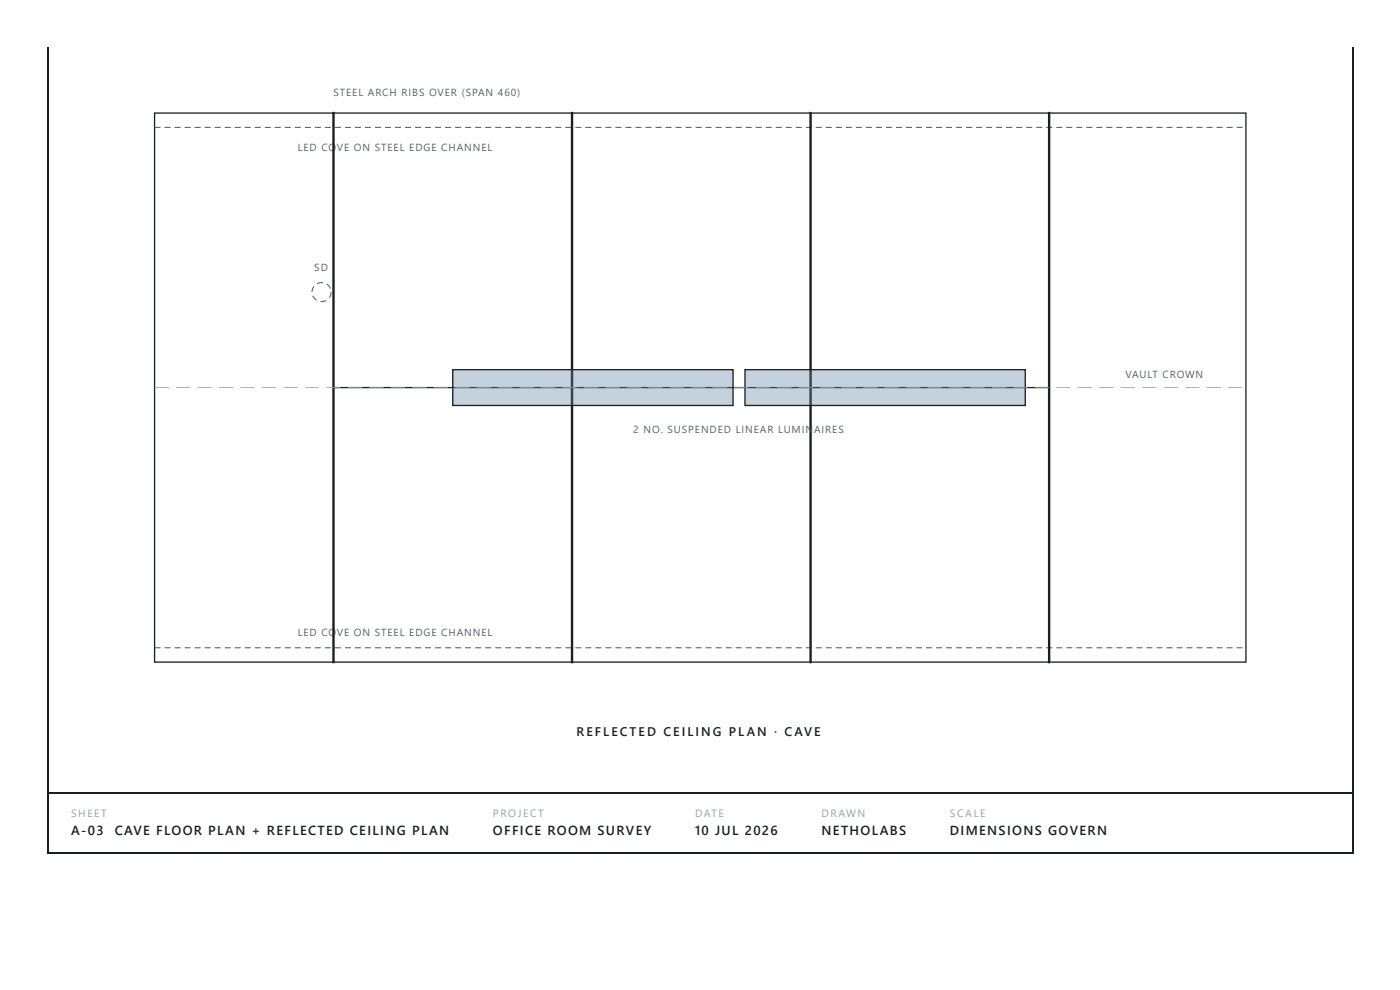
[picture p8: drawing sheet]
<svg xmlns="http://www.w3.org/2000/svg" width="297mm" height="210mm" viewBox="0 0 297 210" stroke-linecap="round" stroke-linejoin="round" font-family="sans-serif">
<path d="M10.2 10.1v170.9M286.9 10.1v170.9M10.3 168.1h276.5M10.1 180.8h277" fill="none" stroke="#1c1f22" stroke-width=".26"/>
<path d="M32.8 24h231.5v116.4h-231.5z" fill="none" stroke="#1c1f22" stroke-width=".28"/>
<g fill="#5a6066">
<path d="M32.8 26.9h1.3v.2h-1.3zM34.9 26.9h1.3v.2h-1.3zM37 26.9h1.3v.2h-1.3zM39.2 26.9h1.2v.2h-1.2zM41.3 26.9h1.3v.2h-1.3zM43.4 26.9h1.3v.2h-1.3zM45.5 26.9h1.3v.2h-1.3zM47.7 26.9h1.2v.2h-1.2zM49.8 26.9h1.3v.2h-1.3zM51.9 26.9h1.3v.2h-1.3zM54 26.9h1.3v.2h-1.3zM56.2 26.9h1.2v.2h-1.2zM58.3 26.9h1.3v.2h-1.3zM60.4 26.9h1.3v.2h-1.3zM62.6 26.9h1.2v.2h-1.2zM64.7 26.9h1.2v.2h-1.2zM66.8 26.9h1.3v.2h-1.3zM68.9 26.9h1.3v.2h-1.3zM71.1 26.9h1.2v.2h-1.2zM73.2 26.9h1.2v.2h-1.2zM75.3 26.9h1.3v.2h-1.3zM77.4 26.9h1.3v.2h-1.3zM79.6 26.9h1.2v.2h-1.2zM81.7 26.9h1.2v.2h-1.2zM83.8 26.9h1.3v.2h-1.3zM85.9 26.9h1.3v.2h-1.3zM88.1 26.9h1.2v.2h-1.2zM90.2 26.9h1.2v.2h-1.2zM92.3 26.9h1.3v.2h-1.3zM94.4 26.9h1.3v.2h-1.3zM96.6 26.9h1.2v.2h-1.2zM98.7 26.9h1.3v.2h-1.3zM100.8 26.9h1.3v.2h-1.3zM102.9 26.9h1.3v.2h-1.3zM105.1 26.9h1.2v.2h-1.2zM107.2 26.9h1.3v.2h-1.3zM109.3 26.9h1.3v.2h-1.3zM111.4 26.9h1.3v.2h-1.3zM113.6 26.9h1.2v.2h-1.2zM115.7 26.9h1.3v.2h-1.3zM117.8 26.9h1.3v.2h-1.3zM119.9 26.9h1.3v.2h-1.3zM122.1 26.9h1.2v.2h-1.2zM124.2 26.9h1.3v.2h-1.3zM126.3 26.9h1.3v.2h-1.3zM128.4 26.9h1.3v.2h-1.3zM130.6 26.9h1.2v.2h-1.2zM132.7 26.9h1.3v.2h-1.3zM134.8 26.9h1.3v.2h-1.3zM136.9 26.9h1.3v.2h-1.3zM139.1 26.9h1.2v.2h-1.2zM141.2 26.9h1.3v.2h-1.3zM143.3 26.9h1.3v.2h-1.3zM145.4 26.9h1.3v.2h-1.3zM147.6 26.9h1.2v.2h-1.2zM149.7 26.9h1.3v.2h-1.3zM151.8 26.9h1.3v.2h-1.3zM153.9 26.9h1.3v.2h-1.3zM156.1 26.9h1.2v.2h-1.2zM158.2 26.9h1.3v.2h-1.3zM160.3 26.9h1.3v.2h-1.3zM162.5 26.9h1.2v.2h-1.2zM164.6 26.9h1.2v.2h-1.2zM166.7 26.9h1.3v.2h-1.3zM168.8 26.9h1.3v.2h-1.3zM171 26.9h1.2v.2h-1.2zM173.1 26.9h1.2v.2h-1.2zM175.2 26.9h1.3v.2h-1.3zM177.3 26.9h1.3v.2h-1.3zM179.5 26.9h1.2v.2h-1.2zM181.6 26.9h1.2v.2h-1.2zM183.7 26.9h1.3v.2h-1.3zM185.8 26.9h1.3v.2h-1.3zM188 26.9h1.2v.2h-1.2zM190.1 26.9h1.2v.2h-1.2zM192.2 26.9h1.3v.2h-1.3zM194.3 26.9h1.3v.2h-1.3zM196.5 26.9h1.2v.2h-1.2zM198.6 26.9h1.3v.2h-1.3zM200.7 26.9h1.3v.2h-1.3zM202.8 26.9h1.3v.2h-1.3zM205 26.9h1.2v.2h-1.2zM207.1 26.9h1.3v.2h-1.3zM209.2 26.9h1.3v.2h-1.3zM211.3 26.9h1.3v.2h-1.3zM213.5 26.9h1.2v.2h-1.2zM215.6 26.9h1.3v.2h-1.3zM217.7 26.9h1.3v.2h-1.3zM219.8 26.9h1.3v.2h-1.3zM222 26.9h1.2v.2h-1.2zM224.1 26.9h1.3v.2h-1.3zM226.2 26.9h1.3v.2h-1.3zM228.3 26.9h1.3v.2h-1.3zM230.5 26.9h1.2v.2h-1.2zM232.6 26.9h1.3v.2h-1.3zM234.7 26.9h1.3v.2h-1.3zM236.8 26.9h1.3v.2h-1.3zM239 26.9h1.2v.2h-1.2zM241.1 26.9h1.3v.2h-1.3zM243.2 26.9h1.3v.2h-1.3zM245.3 26.9h1.3v.2h-1.3zM247.5 26.9h1.2v.2h-1.2zM249.6 26.9h1.3v.2h-1.3zM251.7 26.9h1.3v.2h-1.3zM253.8 26.9h1.3v.2h-1.3zM256 26.9h1.2v.2h-1.2zM258.1 26.9h1.3v.2h-1.3zM260.2 26.9h1.3v.2h-1.3zM262.4 26.9h1.2v.2h-1.2z"/>
<path d="M32.8 137.2h1.3v.2h-1.3zM34.9 137.2h1.3v.2h-1.3zM37 137.2h1.3v.2h-1.3zM39.2 137.2h1.2v.2h-1.2zM41.3 137.2h1.3v.2h-1.3zM43.4 137.2h1.3v.2h-1.3zM45.5 137.2h1.3v.2h-1.3zM47.7 137.2h1.2v.2h-1.2zM49.8 137.2h1.3v.2h-1.3zM51.9 137.2h1.3v.2h-1.3zM54 137.2h1.3v.2h-1.3zM56.2 137.2h1.2v.2h-1.2zM58.3 137.2h1.3v.2h-1.3zM60.4 137.2h1.3v.2h-1.3zM62.6 137.2h1.2v.2h-1.2zM64.7 137.2h1.2v.2h-1.2zM66.8 137.2h1.3v.2h-1.3zM68.9 137.2h1.3v.2h-1.3zM71.1 137.2h1.2v.2h-1.2zM73.2 137.2h1.2v.2h-1.2zM75.3 137.2h1.3v.2h-1.3zM77.4 137.2h1.3v.2h-1.3zM79.6 137.2h1.2v.2h-1.2zM81.7 137.2h1.2v.2h-1.2zM83.8 137.2h1.3v.2h-1.3zM85.9 137.2h1.3v.2h-1.3zM88.1 137.2h1.2v.2h-1.2zM90.2 137.2h1.2v.2h-1.2zM92.3 137.2h1.3v.2h-1.3zM94.4 137.2h1.3v.2h-1.3zM96.6 137.2h1.2v.2h-1.2zM98.7 137.2h1.3v.2h-1.3zM100.8 137.2h1.3v.2h-1.3zM102.9 137.2h1.3v.2h-1.3zM105.1 137.2h1.2v.2h-1.2zM107.2 137.2h1.3v.2h-1.3zM109.3 137.2h1.3v.2h-1.3zM111.4 137.2h1.3v.2h-1.3zM113.6 137.2h1.2v.2h-1.2zM115.7 137.2h1.3v.2h-1.3zM117.8 137.2h1.3v.2h-1.3zM119.9 137.2h1.3v.2h-1.3zM122.1 137.2h1.2v.2h-1.2zM124.2 137.2h1.3v.2h-1.3zM126.3 137.2h1.3v.2h-1.3zM128.4 137.2h1.3v.2h-1.3zM130.6 137.2h1.2v.2h-1.2zM132.7 137.2h1.3v.2h-1.3zM134.8 137.2h1.3v.2h-1.3zM136.9 137.2h1.3v.2h-1.3zM139.1 137.2h1.2v.2h-1.2zM141.2 137.2h1.3v.2h-1.3zM143.3 137.2h1.3v.2h-1.3zM145.4 137.2h1.3v.2h-1.3zM147.6 137.2h1.2v.2h-1.2zM149.7 137.2h1.3v.2h-1.3zM151.8 137.2h1.3v.2h-1.3zM153.9 137.2h1.3v.2h-1.3zM156.1 137.2h1.2v.2h-1.2zM158.2 137.2h1.3v.2h-1.3zM160.3 137.2h1.3v.2h-1.3zM162.5 137.2h1.2v.2h-1.2zM164.6 137.2h1.2v.2h-1.2zM166.7 137.2h1.3v.2h-1.3zM168.8 137.2h1.3v.2h-1.3zM171 137.2h1.2v.2h-1.2zM173.1 137.2h1.2v.2h-1.2zM175.2 137.2h1.3v.2h-1.3zM177.3 137.2h1.3v.2h-1.3zM179.5 137.2h1.2v.2h-1.2zM181.6 137.2h1.2v.2h-1.2zM183.7 137.2h1.3v.2h-1.3zM185.8 137.2h1.3v.2h-1.3zM188 137.2h1.2v.2h-1.2zM190.1 137.2h1.2v.2h-1.2zM192.2 137.2h1.3v.2h-1.3zM194.3 137.2h1.3v.2h-1.3zM196.5 137.2h1.2v.2h-1.2zM198.6 137.2h1.3v.2h-1.3zM200.7 137.2h1.3v.2h-1.3zM202.8 137.2h1.3v.2h-1.3zM205 137.2h1.2v.2h-1.2zM207.1 137.2h1.3v.2h-1.3zM209.2 137.2h1.3v.2h-1.3zM211.3 137.2h1.3v.2h-1.3zM213.5 137.2h1.2v.2h-1.2zM215.6 137.2h1.3v.2h-1.3zM217.7 137.2h1.3v.2h-1.3zM219.8 137.2h1.3v.2h-1.3zM222 137.2h1.2v.2h-1.2zM224.1 137.2h1.3v.2h-1.3zM226.2 137.2h1.3v.2h-1.3zM228.3 137.2h1.3v.2h-1.3zM230.5 137.2h1.2v.2h-1.2zM232.6 137.2h1.3v.2h-1.3zM234.7 137.2h1.3v.2h-1.3zM236.8 137.2h1.3v.2h-1.3zM239 137.2h1.2v.2h-1.2zM241.1 137.2h1.3v.2h-1.3zM243.2 137.2h1.3v.2h-1.3zM245.3 137.2h1.3v.2h-1.3zM247.5 137.2h1.2v.2h-1.2zM249.6 137.2h1.3v.2h-1.3zM251.7 137.2h1.3v.2h-1.3zM253.8 137.2h1.3v.2h-1.3zM256 137.2h1.2v.2h-1.2zM258.1 137.2h1.3v.2h-1.3zM260.2 137.2h1.3v.2h-1.3zM262.4 137.2h1.2v.2h-1.2z"/>
</g>
<path d="M70.7 24v116.4M121.4 24v116.4M172 24v116.4M222.6 24v116.4" fill="none" stroke="#1c1f22" stroke-width=".51"/>
<path d="M70.7 82.2h151.9" fill="none" stroke="#1c1f22" stroke-width=".28"/>
<path d="M96.1 78.4h59.4v7.6h-59.4z" fill="#54809f"/>
<path d="M96.1 78.4h59.4v7.6h-59.4z" fill="none" stroke="#1c1f22" stroke-width=".28"/>
<path d="M158 78.4h59.5v7.6h-59.5z" fill="#54809f"/>
<path d="M158 78.4h59.5v7.6h-59.5z" fill="none" stroke="#1c1f22" stroke-width=".28"/>
<path d="M32.8 82.1h3v.2h-3zM37.3 82.1h3.1v.2h-3.1zM41.9 82.1h3v.2h-3zM46.5 82.1h3v.2h-3zM51 82.1h3v.2h-3zM55.6 82.1h3v.2h-3zM60.1 82.1h3.1v.2h-3.1zM64.7 82.1h3v.2h-3zM69.2 82.1h3.1v.2h-3.1zM73.8 82.1h3v.2h-3zM78.3 82.1h3.1v.2h-3.1zM82.9 82.1h3v.2h-3zM87.5 82.1h3v.2h-3zM92 82.1h3v.2h-3zM96.6 82.1h3v.2h-3zM101.1 82.1h3.1v.2h-3.1zM105.7 82.1h3v.2h-3zM110.2 82.1h3.1v.2h-3.1zM114.8 82.1h3v.2h-3zM119.3 82.1h3.1v.2h-3.1zM123.9 82.1h3v.2h-3zM128.4 82.1h3.1v.2h-3.1zM133 82.1h3v.2h-3zM137.6 82.1h3v.2h-3zM142.1 82.1h3v.2h-3zM146.7 82.1h3v.2h-3zM151.2 82.1h3.1v.2h-3.1zM155.8 82.1h3v.2h-3zM160.3 82.1h3.1v.2h-3.1zM164.9 82.1h3v.2h-3zM169.4 82.1h3.1v.2h-3.1zM174 82.1h3v.2h-3zM178.5 82.1h3.1v.2h-3.1zM183.1 82.1h3v.2h-3zM187.7 82.1h3v.2h-3zM192.2 82.1h3v.2h-3zM196.8 82.1h3v.2h-3zM201.3 82.1h3.1v.2h-3.1zM205.9 82.1h3v.2h-3zM210.4 82.1h3.1v.2h-3.1zM215 82.1h3v.2h-3zM219.5 82.1h3.1v.2h-3.1zM224.1 82.1h3v.2h-3zM228.6 82.1h3.1v.2h-3.1zM233.2 82.1h3v.2h-3zM237.8 82.1h3v.2h-3zM242.3 82.1h3v.2h-3zM246.9 82.1h3v.2h-3zM251.4 82.1h3.1v.2h-3.1zM256 82.1h3v.2h-3zM260.5 82.1h3.1v.2h-3.1z" fill="#9aa0a5"/>
<path d="M68 63.8l1.2-.2 .1 .2-1.1 .3h-.2zM66.2 62.8l.3-.1 .7 .9-.1 .2-.5-.5zM66.5 60.6l.2 .2-.4 1.1h-.2l.1-.7zM67.2 60l1.3-.2v.2l-1.2 .2zM69.4 60.1l.5 .5 .3 .6h-.2l-.8-.9zM70.1 61.9h.3l-.1 .4-.3 .9-.2-.2z" fill="#5a6066"/>
<g font-size="2.8" fill="#1c1f22">
<text x="15.1" y="177">A-03</text>
<text x="24.3" y="177">CAVE FLOOR PLAN + REFLECTED CEILING PLAN</text>
<text x="104.6" y="177">OFFICE ROOM SURVEY</text>
<text x="147.5" y="177">10 JUL 2026</text>
<text x="174.3" y="177">NETHOLABS</text>
<text x="201.5" y="177">DIMENSIONS GOVERN</text>
</g>
<text font-size="2.7" fill="#1c1f22" x="122.3" y="156.1">REFLECTED CEILING PL AN · CAVE</text>
<g font-size="2.2" fill="#5a6066">
<text x="70.7" y="20.4">STEEL ARCH RIBS OVER (SPAN 460)</text>
<text x="63.2" y="32.1">LED CO</text>
<text x="71.4" y="32.1">VE ON STEEL EDGE CHANNEL</text>
<text x="66.7" y="57.4">SD</text>
<text x="238.8" y="80.1">VAULT CROWN</text>
<text x="134.3" y="91.8">2 NO. SUSPENDED LINEAR LUMIN</text>
<text x="172.7" y="91.8">AIRES</text>
<text x="63.2" y="134.8">LED CO</text>
<text x="71.4" y="134.8">VE ON STEEL EDGE CHANNEL</text>
</g>
<g font-size="2.2" fill="#9aa0a5">
<text x="15.1" y="173.3">SHEET</text>
<text x="104.6" y="173.3">PROJECT</text>
<text x="147.5" y="173.3">DATE</text>
<text x="174.3" y="173.3">DRAWN</text>
<text x="201.5" y="173.3">SCALE</text>
</g>
</svg>
